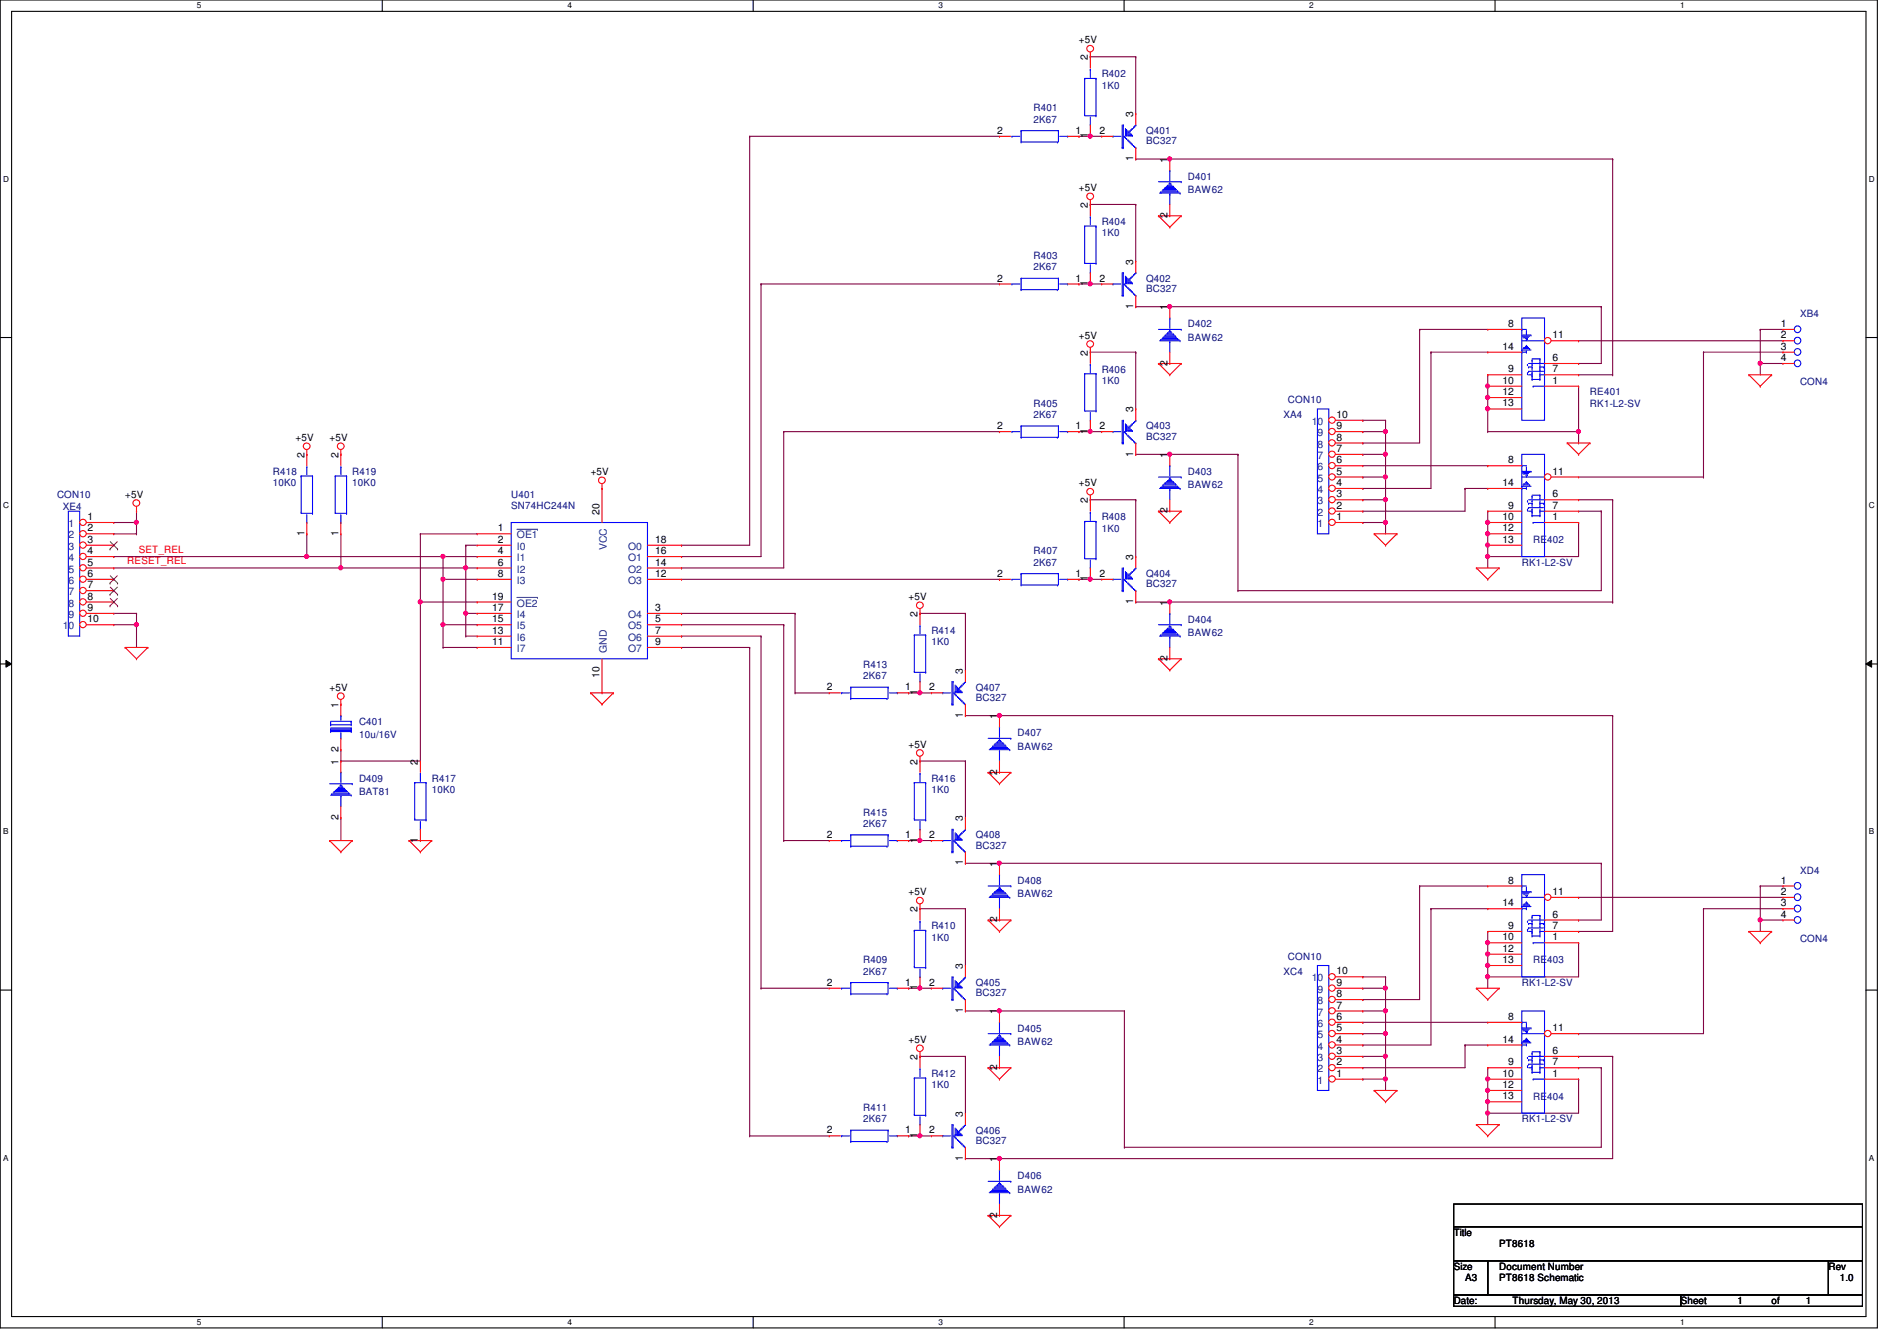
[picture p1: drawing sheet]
# OrCAD Capture schematic PT8618.DSN
size A3; title: PT8618; rev: 1.0; company: DK-Technologies A/S; note: PT8618 Schematic

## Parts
C401  10u/16V  [CAP196]
D401  BAW62  [RES400]
D402  BAW62  [RES400]
D403  BAW62  [RES400]
D404  BAW62  [RES400]
D405  BAW62  [RES400]
D406  BAW62  [RES400]
D407  BAW62  [RES400]
D408  BAW62  [RES400]
D409  BAT81  [RES400]
Q401  BC327  [TO92]
Q402  BC327  [TO92]
Q403  BC327  [TO92]
Q404  BC327  [TO92]
Q405  BC327  [TO92]
Q406  BC327  [TO92]
Q407  BC327  [TO92]
Q408  BC327  [TO92]
R401  2K67  [RES400]
R402  1K0  [RES400]
R403  2K67  [RES400]
R404  1K0  [RES400]
R405  2K67  [RES400]
R406  1K0  [RES400]
R407  2K67  [RES400]
R408  1K0  [RES400]
R409  2K67  [RES400]
R410  1K0  [RES400]
R411  2K67  [RES400]
R412  1K0  [RES400]
R413  2K67  [RES400]
R414  1K0  [RES400]
R415  2K67  [RES400]
R416  1K0  [RES400]
R417  10K0  [RES400]
R418  10K0  [RES400]
R419  10K0  [RES400]
RE401  RK1-L2-SV  [DIP14_4-relay]
RE402  RK1-L2-SV  [DIP14_4-relay]
RE403  RK1-L2-SV  [DIP14_4-relay]
RE404  RK1-L2-SV  [DIP14_4-relay]
U401  SN74HC244N  [DIP20_3]
XA4  CON10  [CONN_MICROMATCH_10]
XB4  CON4  [CONN_XLM-3-32PCV]
XC4  CON10  [CONN_MICROMATCH_10]
XD4  CON4  [CONN_XLM-3-32PCV]
XE4  CON10  [CONN_MICROMATCH_10]

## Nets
+5V: C401.1 Q401.3(EMITTER) Q402.3(EMITTER) Q403.3(EMITTER) Q404.3(EMITTER) Q405.3(EMITTER) Q406.3(EMITTER) Q407.3(EMITTER) Q408.3(EMITTER) R402.2 R404.2 R406.2 R408.2 R410.2 R412.2 R414.2 R416.2 R418.2 R419.2 U401.20(VCC) XE4.1 XE4.2
GND_SIGNAL: D401.2 D402.2 D403.2 D404.2 D405.2 D406.2 D407.2 D408.2 D409.2 R417.1 RE401.1(C) RE401.9(c9) RE401.10(c10) RE401.12(c12) RE401.13(c13) RE402.1(C) RE402.9(c9) RE402.10(c10) RE402.12(c12) RE402.13(c13) RE403.1(C) RE403.9(c9) RE403.10(c10) RE403.12(c12) RE403.13(c13) RE404.1(C) RE404.9(c9) RE404.10(c10) RE404.12(c12) RE404.13(c13) U401.10(GND) XA4.1 XA4.3 XA4.5 XA4.7 XA4.9 XA4.10 XB4.1 XB4.4 XC4.1 XC4.3 XC4.5 XC4.7 XC4.9 XC4.10 XD4.1 XD4.4 XE4.9 XE4.10
RESET_REL: R419.1 U401.2(I0) U401.6(I2) U401.13(I6) U401.17(I4) XE4.5
SET_REL: R418.1 U401.4(I1) U401.8(I3) U401.11(I7) U401.15(I5) XE4.4
N01245: C401.2 D409.1 R417.2 U401.1(~{OE1}) U401.19(~{OE2})
N02897: Q401.2(BASE) R401.1 R402.1
N03054: D401.1 Q401.1(COLLECTOR) RE401.7(SET)
N03551: Q402.2(BASE) R403.1 R404.1
N03575: D402.1 Q402.1(COLLECTOR) RE401.6(RESET)
N04126: Q403.2(BASE) R405.1 R406.1
N04150: D403.1 Q403.1(COLLECTOR) RE402.7(SET)
N04216: Q404.2(BASE) R407.1 R408.1
N04256: D404.1 Q404.1(COLLECTOR) RE402.6(RESET)
N04568: Q405.2(BASE) R409.1 R410.1
N04592: D405.1 Q405.1(COLLECTOR) RE404.7(SET)
N04658: Q406.2(BASE) R411.1 R412.1
N04698: D406.1 Q406.1(COLLECTOR) RE404.6(RESET)
N05603: Q407.2(BASE) R413.1 R414.1
N05627: D407.1 Q407.1(COLLECTOR) RE403.7(SET)
N05693: Q408.2(BASE) R415.1 R416.1
N05733: D408.1 Q408.1(COLLECTOR) RE403.6(RESET)
N06021: R401.2 U401.18(O0)
N06033: R403.2 U401.16(O1)
N06051: R405.2 U401.14(O2)
N06063: R407.2 U401.12(O3)
N06202: R413.2 U401.3(O4)
N06214: R415.2 U401.5(O5)
N06252: R409.2 U401.7(O6)
N06264: R411.2 U401.9(O7)
N07388: RE401.11(COMMON) XB4.2
N08121: RE402.11(COMMON) XB4.3
N13215: RE402.14(NC) XA4.2
N13219: RE402.8(NO) XA4.6
N13231: RE401.14(NC) XA4.4
N13243: RE401.8(NO) XA4.8
N13688: RE404.8(NO) XC4.6
N14649: RE404.14(NC) XC4.2
N14657: RE403.14(NC) XC4.4
N14661: RE403.8(NO) XC4.8
N15236: RE403.11(COMMON) XD4.2
N15633: RE404.11(COMMON) XD4.3

Not connected (* = marked no-connect by the designer): XE4 3* 6* 7* 8*
